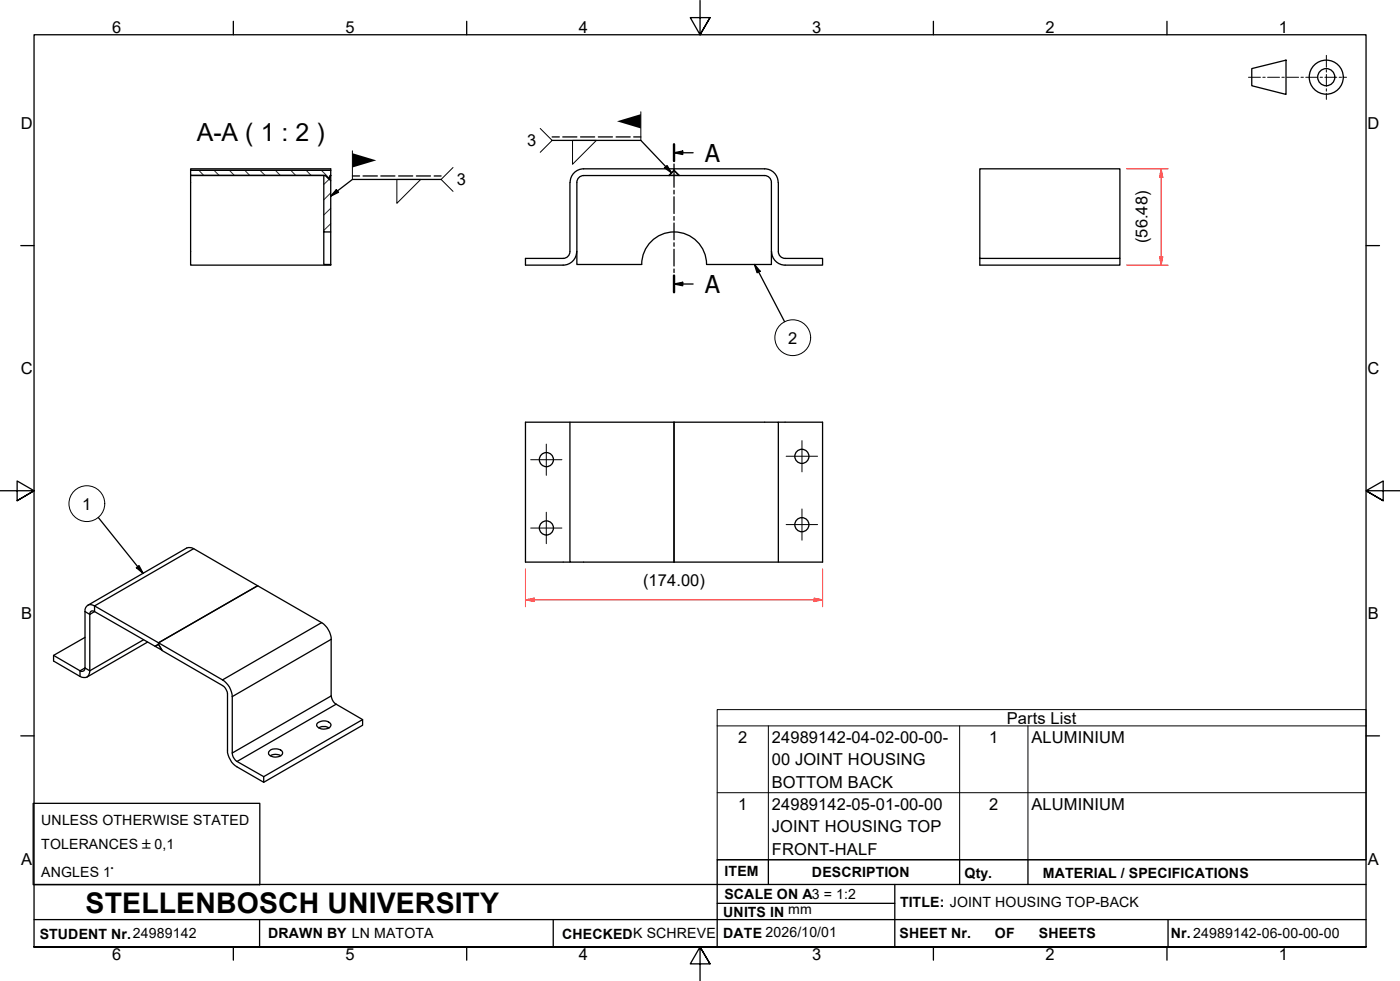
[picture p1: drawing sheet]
<svg xmlns="http://www.w3.org/2000/svg" width="410mm" height="287mm" viewBox="0 0 410 287" stroke-linecap="round" stroke-linejoin="round" font-family="sans-serif">
<!-- layer: Hatch -->
<g fill="none" stroke="#1e1e47" stroke-width=".29">
<path d="M58.2 49.9l1.4 1.4M62.7 49.9l1.4 1.4M67.2 49.9l1.4 1.4M71.7 49.9l1.4 1.4M76.1 49.9l1.5 1.4M80.6 49.9l1.4 1.4M85.2 49.9l1.4 1.4M89.7 49.9l1.4 1.4M94.1 49.9l2.3 2.2M96.4 52.5l-1.6 1.5M96.8 56.5l-2 2M96.8 65.5l-2 2"/>
<path d="M96.8 61l-2 1.9"/>
</g>
<!-- layer: Visible Edges(ISO) -->
<g fill="none" stroke="#000" stroke-width=".38">
<path d="M55.8 51.3l39 .1M55.8 49.4h41v.5h-41zM55.8 51.4v26.2h41v-9.7M55.8 49.9h41v1.4l-.5 1-1.1-1h-39.4zM94.8 51.4h.5l1.5 1.5v15h-2zM96.8 51.4l-.4 1.1M96.8 51.3v1.6M166.9 53.4v20.2a2 2 0 0 1-2 2M168.9 53.4v20.2M170.9 49.4h53M170.9 51.4h28M170.9 49.4a4 4 0 0 0-4 4"/>
<path d="M170.9 51.4a2 2 0 0 0-2 2M195.9 51.4l1.5-1.5v-.5v.5l1.5 1.5h25M196 51.3l2.8 .1M196 51.3l1.4-1.4 1.4 1.4M196 51.3v.1M223.9 51.4a2 2 0 0 1 2 2M223.9 49.4a4 4 0 0 1 3.9 4M225.9 53.4v24h-19M227.9 53.4v20.2a2 2 0 0 0 2 2M94.8 67.9v9.5h2M164.9 75.6h-11v2h11M168.8 73.6a4 4 0 0 1-3.9 4"/>
<path d="M168.9 73.6v3.8h19M187.9 77.4a9.5 9.5 0 0 1 9.5-9.5 9.5 9.5 0 0 1 9.5 9.5M225.9 73.6a4 4 0 0 0 4 4M229.9 75.6h11v2h-11M286.9 75.6h41v-26.2h-41v28.2h41v-2M166.9 123.6v40.9h30.5M197.4 123.6h-43.5v40.9h13M197.4 123.6h30.5v40.9M197.4 123.6v40.9M227.9 123.6h13v40.9h-43.5M25.7 177.2l29-16.8 .9-.1 1.1 .3 37.5 21.7a6.3 6.3 0 0 1 2.8 4.8l.1 17.1a2.94 2.94 0 0 0 1.3 1.9l7.8 4.5M24.9 186.6l-9.2 5.2v1.7l7.7 4.5a1.74 1.74 0 0 0 2.1 .2 1.74 1.74 0 0 0 .8-1.8v-16.6l.1-.5 .5-.5 .8 .2 17.7 10.2 1-.6"/>
<path d="M43.2 188l-17.7 10.2M45.4 189.2l1-.6 1 1.7zM46.4 188.6v-.4l29-16.7-29 16.7 18.8 10.8a6.1 6.1 0 0 1 2.8 4.9v16.5a3 3 0 0 0 1.4 2.5l7.8 4.4v1.7l-7.8-4.5a6.3 6.3 0 0 1-2.8-4.9v-16.5l-.3-1.1-.7-1-18.1-10.5-1.1-1.9v-.4l-18.7-10.8a1.71 1.71 0 0 0-2-.2 1.71 1.71 0 0 0-.8 1.8v16.5a.9 .9 0 0 1-.5 .9 .9 .9 0 0 1-1 0l-7.7-4.6M78.9 219.8a2.72 2.72 0 0 1 3.8 .4 1.74 1.74 0 0 1-2.1 1.4 1.49 1.49 0 0 1-1.9-1.5zM93 211.6a2.73 2.73 0 0 1 3.9 .4 2.18 2.18 0 0 1-3.3 1.2 .94 .94 0 0 1-.8-.6 .94 .94 0 0 1 .2-1zM93.3 213.1l.9-.4h1.2l.9 .4M77.2 227.3l29-16.7v1.7l-29 16.7M79.1 221.2l1.5-.4 1.6 .4"/>
<circle cx="160" cy="134.5" r="2.06"/>
<circle cx="234.8" cy="133.6" r="2.06"/>
<circle cx="160" cy="154.5" r="2.06"/>
<circle cx="234.8" cy="153.6" r="2.06"/>
</g>
<!-- layer: Visible Tangent Edges(ISO) -->
<path d="M56.7 160.6l-29 16.8v1.6l-1.4 .8-1.4-.8M42 187.3l-15.7 9.1-1.4-.9-1.5 .9v1.6M94.2 182.3l-29 16.7M97 187.1l-29 16.8M97 203.7l-29 16.7M98.4 206.1l-29 16.8" fill="none" stroke="#000" stroke-width=".38"/>
<!-- layer: Section View Lines(ISO) -->
<g fill="none" stroke="#000" stroke-width=".38">
<path d="M197.4 44.7l2.5-.5v1zM197.4 42.2v4.9M197.4 48v1.1M197.4 49.9v4.9M197.4 55.7v1.1M197.4 57.6v4.9M197.4 44.7h5.5M197.4 63.4v1.1M197.4 65.3v4.9M197.4 71.1v1M197.4 73v4.9M197.4 78.8v1"/>
<path d="M197.4 83.1l2.5-.5v1zM197.4 80.7v4.8M197.4 83.1h5.5"/>
</g>
<path d="M197.4 42.2v4.9M197.4 80.7v4.8" fill="none" stroke="#000" stroke-width=".7"/>
<path d="M197.4 44.7l2.5-.5v1zM197.4 83.1l2.5-.5v1z" fill="#000"/>
<!-- layer: Symbols(ISO) -->
<g fill="none" stroke="#000" stroke-width=".29">
<path d="M158.2 37.6l3.5 3.5-3.5 3.5M187.6 32.7v8.4M103.2 44.1v8.4M116.2 52.5h7l-7 7zM132.7 49l-3.5 3.5 3.5 3.5M167.6 41.1h7l-7 7zM210 212.5v-4.8h190v4.8M210 212.5v39.2h190v-39.2M210 212.5h190M225 212.5v39.2M281 212.5v39.2M301 212.5v39.2"/>
<path d="M210 232h190"/>
<circle cx="25.4" cy="147.4" r="5.2"/>
</g>
<!-- layer: Border_0 -->
<g fill="none" stroke="#000" stroke-width=".38">
<path d="M68.3 6.2v4M136.7 6.2v4M205 .1v10.1l-2.9-5h5.8l-2.9 5 2.9-5M273.3 6.2v4M341.7 6.2v4M6.1 71.9h3.9M400 71.9h3.9M0 143.7h10l-5-2.9v5.8l5-2.9-5 2.9M410 143.7h-10l5-2.9v5.8l-5-2.9 5 2.9M6.1 215.4h3.9M400 215.4h3.9M10 277.2v-267h390v267h-390h390"/>
<path d="M68.3 277.2v3.9M136.7 277.2v3.9M273.3 277.2v3.9M341.7 277.2v3.9M207.9 282.1l-2.9-4.9 2.9 4.9h-5.8l2.9-4.9v10"/>
</g>
<!-- layer: Sketch Geometry(ISO) -->
<g fill="none" stroke="#000" stroke-width=".38">
<path d="M366.5 20.1l10.1-2.5v10l-10.1-2.5zM9.7 235.2h66.4v23.8h-66.4zM10 258.9h390M225 251.7v7.2M262 258.9v18.3M281 251.7v7.2M301 251.7v7.2M400 251.7h-190v25.5M10 277.2h390M10 269.2h390M76 269.2v8M162 269.2v8"/>
<path d="M210 264.4h52M342 269.2v8"/>
<circle cx="388.3" cy="22.6" r="5"/>
<circle cx="388.3" cy="22.6" r="2.51"/>
</g>
<g fill="none" stroke="#000" stroke-width=".29">
<path d="M388.4 16.2v3.5M365.6 22.6h3.5M369.8 22.6h.7M371.2 22.6h3.4M375.3 22.6h.7M376.7 22.6h3.5M380.9 22.6h.7M382.3 22.6h3.5M386.5 22.6h.7M387.9 22.6h3.5M388.4 20.4v.7M388.4 21.8v3.5"/>
<path d="M388.4 26v.7M388.4 27.4v1.7M392.1 22.6h.7M393.5 22.6h.8"/>
</g>
<!-- layer: Center Mark(ISO) -->
<path d="M155.4 134.6h9.1M160 130v9.1M230.2 133.6h9.2M234.8 129v9.1M155.4 154.6h9.1M160 149.9v9.2M230.2 153.6h9.2M234.8 149v9.1" fill="none" stroke="#000" stroke-width=".29"/>
<!-- layer: Symbols(ISO) -->
<g fill="none" stroke="#000" stroke-width=".38">
<path d="M98.5 55.5l.6 .8-2.3 1.1zM103.2 51.5h2.1M106.3 51.5h4.2M111.5 51.5h4.1M116.7 51.5h4.1M121.9 51.5h4.1M127.1 51.5h2.1M129.2 52.5h-26l-6.4 4.9M161.7 41.1h25.9l9.1 9.5M161.7 40.1h2.1M164.8 40.1h4.1M170 40.1h4.1"/>
<path d="M175.2 40.1h4.1M180.4 40.1h4.1M185.5 40.1h2.1M194.6 49.1l.7-.6 1.4 2.1zM28.8 151.5l13.1 16.3M39.9 166.2l.8-.6 1.2 2.2z"/>
</g>
<path d="M180.7 35.5l6.9-2.1v4.2zM98.5 55.5l.6 .8-2.3 1.1zM103.2 44.8l7 2.1-7 2.1zM194.6 49.1l.7-.6 1.4 2.1zM39.9 166.2l.8-.6 1.2 2.2z" fill="#000"/>
<!-- layer: Dimensions(ISO) -->
<path d="M153.9 175.6h2.5" fill="none" stroke="#f00" stroke-width=".29"/>
<path d="M153.9 175.6l2.5-.5v1z" fill="#f00"/>
<path d="M153.9 175.6l2.5-.5v1zM238.4 175.6h2.5" fill="none" stroke="#f00" stroke-width=".29"/>
<path d="M238.4 175.1l2.5 .5-2.5 .5z" fill="#f00"/>
<path d="M340 49.4v2.5M153.9 166.6v11M156.4 175.6h82M238.4 175.1l2.5 .5-2.5 .5zM240.9 166.6v11" fill="none" stroke="#f00" stroke-width=".29"/>
<path d="M340 49.4l.5 2.5h-1z" fill="#f00"/>
<path d="M340 49.4l.5 2.5h-1zM340 75.1v2.5" fill="none" stroke="#f00" stroke-width=".29"/>
<path d="M339.5 75.1h1l-.5 2.5z" fill="#f00"/>
<path d="M329.9 49.4h12.1M340 51.9v23.2M329.9 77.6h12.1M339.5 75.1h1l-.5 2.5z" fill="none" stroke="#f00" stroke-width=".29"/>
<!-- layer: Symbols(ISO) -->
<path d="M220.9 77.4l1.7 2-.9 .4zM220.9 77.4l8.8 16.8" fill="none" stroke="#000" stroke-width=".38"/>
<path d="M220.9 77.4l1.7 2-.9 .4z" fill="#000"/>
<circle cx="232.1" cy="98.9" r="5.2" fill="none" stroke="#000" stroke-width=".29"/>
<text font-size="8.3" x="25.1" y="267.2">STELLENBOSCH UNIVERSITY</text>
<text font-size="7.3" x="57.6" y="41.4">A-A ( 1 : 2 )</text>
<g font-size="7.2">
<text x="206.4" y="47.3">A</text>
<text x="206.4" y="85.7">A</text>
</g>
<g font-size="4.8">
<text x="32.8" y="9.7">6</text>
<text x="101.2" y="9.7">5</text>
<text x="169.5" y="9.7">4</text>
<text x="237.8" y="9.7">3</text>
<text x="306.1" y="9.7">2</text>
<text x="374.5" y="9.7">1</text>
<text x="6.1" y="37.8">D</text>
<text x="400.4" y="37.8">D</text>
<text x="154.4" y="42.8">3</text>
<text x="133.7" y="54.2">3</text>
<text x="336" y="71.3" transform="rotate(-90 336 71.3)">(56.48)</text>
<text x="230.8" y="100.6">2</text>
<text x="6.1" y="109.6">C</text>
<text x="400.4" y="109.6">C</text>
<text x="24.1" y="149.2">1</text>
<text x="188.3" y="171.6">(174.00)</text>
<text x="6.2" y="181.3">B</text>
<text x="400.5" y="181.3">B</text>
<text x="294.8" y="211.9">Parts List</text>
<text x="216.2" y="217.5">2</text>
<text x="226" y="217.5">24989142-04-02-00-00-</text>
<text x="289.6" y="217.5">1</text>
<text x="302" y="217.5">ALUMINIUM</text>
<text x="226" y="224">00 JOINT HOUSING</text>
<text x="226" y="230.6">BOTTOM BACK</text>
<text x="216.2" y="237.1">1</text>
<text x="226" y="237.1">24989142-05-01-00-00</text>
<text x="289.6" y="237.1">2</text>
<text x="302" y="237.1">ALUMINIUM</text>
<text x="226" y="243.6">JOINT HOUSING TOP</text>
<text x="226" y="250.1">FRONT-HALF</text>
<text x="6.2" y="253.1">A</text>
<text x="400.5" y="253.1">A</text>
<text x="32.8" y="281.1">6</text>
<text x="101.2" y="281.1">5</text>
<text x="169.5" y="281.1">4</text>
<text x="237.8" y="281.1">3</text>
<text x="306.1" y="281.1">2</text>
<text x="374.5" y="281.1">1</text>
</g>
<g font-size="4.1">
<text x="12.1" y="241.6">UNLESS OTHERWISE STATED</text>
<text x="12.1" y="248.5">TOLERANCES ±0,1</text>
<text x="12.1" y="256.7">ANGLES 1°</text>
<text x="212.2" y="256.5">ITEM</text>
<text x="237.7" y="256.7">DESCRIPTION</text>
<text x="282.4" y="256.9">Qty.</text>
<text x="305.4" y="256.9">MATERIAL / SPECIFICATIONS</text>
<text x="212.1" y="263">SCALE ON A3 = 1:2</text>
<text x="211.8" y="268.4">UNITS IN mm</text>
<text x="263.5" y="265.6">TITLE: JOINT HOUSING TOP-BACK</text>
<text x="11.6" y="274.8">STUDENT Nr.24989142</text>
<text x="78.5" y="274.6">DRAWN BY LN MATOTA</text>
<text x="164.6" y="274.8">CHECKEDK SCHREVE</text>
<text x="211.8" y="274.6">DATE 2026/10/01</text>
<text x="263.4" y="274.6">SHEET Nr.</text>
<text x="291.3" y="274.6">OF</text>
<text x="304.2" y="274.6">SHEETS</text>
<text x="342.8" y="274.5">Nr. 24989142-06-00-00-00</text>
</g>
</svg>
